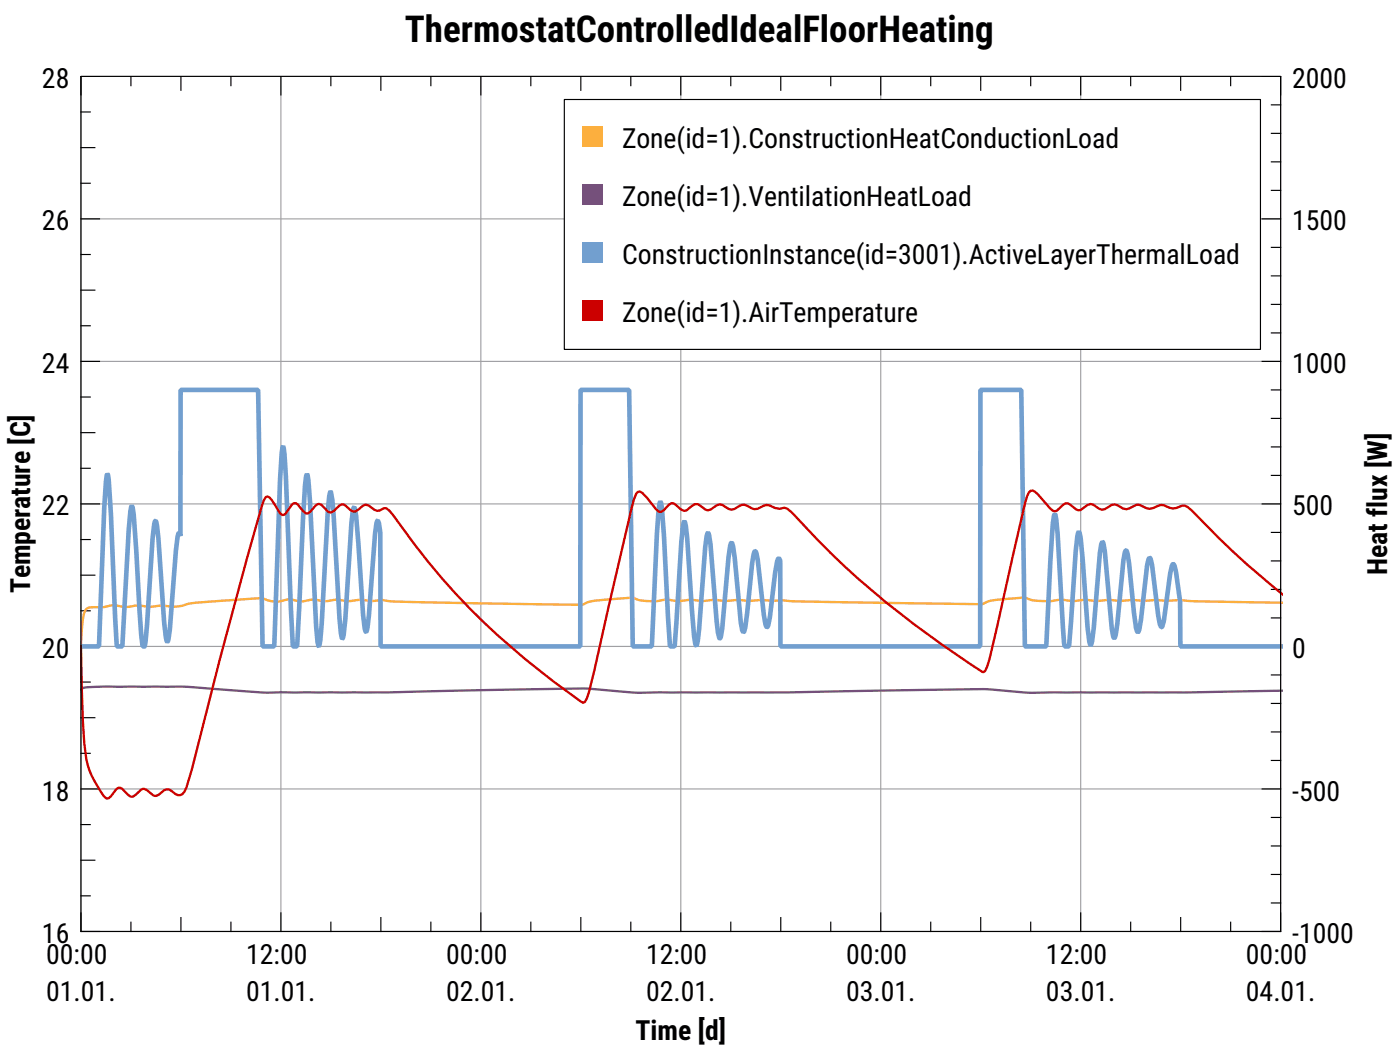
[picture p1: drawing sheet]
<svg xmlns="http://www.w3.org/2000/svg" width="160mm" height="120mm" viewBox="0 0 160 120" stroke-linecap="round" stroke-linejoin="round" font-family="sans-serif">
<path d="M9.3 8.7h137.2v97.8h-137.2zM32.1 8.7v97.8M55 8.7v97.8M77.9 8.7v97.8M100.8 8.7v97.8M123.6 8.7v97.8M9.3 25h137.2M9.3 57.6h137.2M9.3 41.3h137.2M9.3 73.9h137.2M9.3 90.2h137.2" fill="none" stroke="#a0a0a4" stroke-width=".13"/>
<g fill="none" stroke="#000" stroke-width=".13">
<path d="M9.3 12.8h1M9.3 16.9h1.6M11.4 8.7h-2.1v2.2M15 8.7v1.1M20.7 8.7v1.6M26.4 8.7v1.1M32.1 8.7v2.2M37.9 8.7v1.1M43.6 8.7v1.6M49.3 8.7v1.1M55 8.7v2.2M60.7 8.7v1.1"/>
<path d="M66.4 8.7v1.6M72.2 8.7v1.1M77.9 8.7v2.2M83.6 8.7v1.1M89.3 8.7v1.6M95 8.7v1.1M100.8 8.7v2.2M106.5 8.7v1.1M112.2 8.7v1.6M117.9 8.7v1.1M123.6 8.7v2.2M129.4 8.7v1.1"/>
<path d="M135.1 8.7v1.6M140.8 8.7v1.1M144.4 8.7h2.1v2.2M145.4 18.5h1.1M145.4 15.2h1.1M145.4 12h1.1M9.3 37.2h1M9.3 29.1h1M9.3 21h1M9.3 33.2h1.6M9.3 25h2.1M144.4 25h2.1"/>
<path d="M145.4 38.1h1.1M145.4 34.8h1.1M145.4 31.5h1.1M145.4 28.3h1.1M145.4 21.8h1.1M9.3 53.5h1M9.3 45.4h1M9.3 49.5h1.6M9.3 57.6h2.1M9.3 41.3h2.1M144.4 57.6h2.1M144.4 41.3h2.1"/>
<path d="M145.4 54.4h1.1M145.4 51.1h1.1M145.4 47.8h1.1M145.4 44.6h1.1M9.3 78h1M9.3 69.8h1M9.3 61.7h1M9.3 65.8h1.6M9.3 73.9h2.1M144.4 73.9h2.1M145.4 77.2h1.1M145.4 70.7h1.1"/>
<path d="M145.4 67.4h1.1M145.4 64.1h1.1M145.4 60.9h1.1M9.3 94.3h1M9.3 86.1h1M9.3 98.4h1.6M9.3 82.1h1.6M9.3 90.2h2.1M144.4 90.2h2.1M145.4 100h1.1M145.4 96.7h1.1M145.4 93.5h1.1"/>
<path d="M145.4 87h1.1M145.4 83.7h1.1M145.4 80.4h1.1M9.3 104.4v2.1h2.1M9.3 102.4h1M15 105.4v1.1M20.7 104.9v1.6M26.4 105.4v1.1M32.1 104.4v2.1M37.9 105.4v1.1M43.6 104.9v1.6M49.3 105.4v1.1"/>
<path d="M55 104.4v2.1M60.7 105.4v1.1M66.4 104.9v1.6M72.2 105.4v1.1M77.9 104.4v2.1M83.6 105.4v1.1M89.3 104.9v1.6M95 105.4v1.1M100.8 104.4v2.1M106.5 105.4v1.1M112.2 104.9v1.6M117.9 105.4v1.1"/>
<path d="M123.6 104.4v2.1M129.4 105.4v1.1M135.1 104.9v1.6M140.8 105.4v1.1M145.4 103.2h1.1M146.5 104.4v2.1h-2.1"/>
</g>
<path d="M146.8 68.9l-9.5-.1-2.3-.2-4.2 .1-1.4-.1a8.2 8.2 0 0 1-2.6 0h-.2a6.9 6.9 0 0 1-2.5 0h-.5a6 6 0 0 1-2.3 0l-1.1 .1h-1.3a4 4 0 0 1-1.7-.4l-3.7 .4-1.3 .4-20.3-.3-2.4-.2-1.1 .1-1.3-.1-1.4 .1-1.4-.1-1.3 .1-1.5-.1a5.5 5.5 0 0 1-2.3 0h-.3a6.1 6.1 0 0 1-2.7 0l-1.1 .1h-1.2h-.6l-1.1-.4-3.4 .3a4.6 4.6 0 0 0-2.2 .6l-22-.5a3.7 3.7 0 0 0-1.9 0h-.3a6.7 6.7 0 0 0-2.6 0h-.4a6.4 6.4 0 0 0-2.3 0h-.3a3.8 3.8 0 0 0-2.3 .1l-.6-.1a2.84 2.84 0 0 0-2 .1l-1-.1-.9-.3h-.3l-7.4 .5-1.9 .4h-1a4.7 4.7 0 0 0-2.1 .1l-.7-.1a4.7 4.7 0 0 0-2.1 .1h-.5a3.5 3.5 0 0 0-2.2 0h-.8a1.43 1.43 0 0 0-1.1 .2 2.63 2.63 0 0 0-.5 1.8l-.1 2.5" fill="none" stroke="#fcaf3e" stroke-width=".26"/>
<path d="M9.3 78.9l.2-.2 .4-.1 2.4-.1h8.9l9.4 .7h13.7l22.4-.5 6.4 .5h17l22.4-.4 5.4 .4h17.7l11.2-.2" fill="none" stroke="#75507b" stroke-width=".26"/>
<path d="M9.3 73.9h2l.6-15.9 .2-2.9 .2-.9 .1 .7 .3 3.9 .7 15.1h.6l.7-13.3 .2-2.1 .2-.7 .1 .2a194.4 194.4 0 0 1 .8 11.9l.3 4h.2l.3-2.5 .7-9.9 .1-1.6 .2-.4 .2 .6 .1 1.5 .7 9.7 .2 1.6 .1 .5 .2-.3 .1-1.1 .7-9.1 .2-1.5 .2-.5 .1 .4 .1-16.7h8.8l.5 29.3h1.4l.6-19.1 .2-3 .2-.8 .1 1 .2 2.5 .8 19.4h.5v-.3l.7-14.5 .2-3.6 .2-1.3 .2 .7 .2 2.5 .7 14.2 .1 1.8 .2 .5 .1-.7 .2-1.9 .7-12.9 .2-1.6 .1-.6 .2 .9 .2 1.9 .6 11.7 .2 1.7 .2 .6 .1-.4 .2-1.8 .7-11 .2-1.4 .1-.4 .2 1 .8 11.3 .2 1.6 .2 .4 .1-.6 .2-1.4 .7-9.3 .2-1.1 .1-.4 .1 .3 .2 1.1v13h22.9v-29.3h5.6l.4 29.3h2.1l.7-12.9 .1-2.6 .2-1.1 .2 .8 .2 3 .7 12.8h.6v-.1l.7-11.9 .2-1.8 .2-.5 .2 .5 .1 1.4 .8 11.3 .1 .8 .2 .2 .1-.5 .2-1.4 .7-9.4 .1-1.2 .2-.4 .1 .3 .2 1.1 .7 8.7 .1 1.4 .2 .6 .2-.2 .1-.9 .7-8.2 .2-1.3 .2-.3 .2 .3 .1 1.3 .7 7.4 .2 .9 .1 .3 .3-.5 .7-7.4 .2-1 .2-.4 .1 .2 .2 .8 .7 6.3 .2 1.1 .1 .3 .2-.2 .2-1 .8-6.3 .2-.4 .2 .3v9.8h22.8l.1-29.3h4.6l.4 29.3h2.5l.5-9.9 .2-3.9 .2-1.2 .1-.1 .1 .6 .2 1.7 .8 12.8h.5l.8-10.8 .2-1.8 .1-.5 .2 .8 .3 2.3 .5 7.9 .2 1.6 .2 .4 .1-.5 .2-1.5 .7-8.5 .2-1.1 .1-.3 .1 .3 .2 .9 .8 8.8 .1 .9 .2 .2 .1-.4 .2-1.3 .7-7.3 .2-.8 .1-.3 .2 .5 .2 1 .8 7.3 .2 .6 .1-.3 .2-1.1 .7-6.2 .2-.7 .1-.2 .1 .1 .2 .7 .7 5.7 .2 1.1 .1 .3 .2-.1 .2-.7 .7-5.3 .2-.9 .1-.2 .2 .2 .6 4.1v5.1h11.8" fill="none" stroke="#729fcf" stroke-width=".53"/>
<path d="M146.8 68l-1-.8a98.1 98.1 0 0 1-9.5-8.9l-.4-.3-.4-.2h-.2a1.81 1.81 0 0 1-2.2 0h-.4a1.7 1.7 0 0 1-2.3-.1h-.4a1.81 1.81 0 0 1-1.5 .5l-.6-.4a.93 .93 0 0 0-1.1 .2l-.4 .2-.4 .1-.9-.6-.4-.1-.3 .1-.8 .6h-.2h-.2l-.8-.6a.54 .54 0 0 0-.7 0l-.8 .7-.2 .1-.2-.1-1.8-1.9-.5-.4h-.3a2.79 2.79 0 0 0-.7 1.5l-4 17.7-.5 1.4-.2 .1h-.1a104.2 104.2 0 0 1-21.8-18.2l-.5-.4-.4-.1a1.9 1.9 0 0 1-1.7-.3l-.3-.1-.3 .1-.7 .4a1.37 1.37 0 0 1-1.2-.4 1.22 1.22 0 0 0-1.5 .4l-.3 .1-.4-.1-.7-.5h-.3l-.3 .1-.7 .4-.4 .1-1.1-.7a1.88 1.88 0 0 0-1.2 .7l-.4 .1-.3-.1-.9-.8a1.41 1.41 0 0 0-1.1 .8l-.3 .2h-.3l-1.3-1.6-.7-.7-.3 .1-.2 .2-.6 1.7-4.8 21-.5 1.1-.2 .1a81.7 81.7 0 0 1-21.8-21.6l-.7-.7h-.3l-.5 .3h-.3l-.9-.6-.3-.1a1.47 1.47 0 0 0-.9 .6l-.4 .2h-.2l-.9-.7-.4-.1-.3 .1-.6 .6-.4 .2-.3-.1-.7-.7a.46 .46 0 0 0-.7 0l-.6 .7-.3 .2a2.12 2.12 0 0 1-1.2-1 .42 .42 0 0 0-.7 .1l-.6 .9-.4 .2-.3-.3-.5-.8a2.12 2.12 0 0 0-.9-1l-.2 .1-.2 .4-.3 .7-1.6 5.6-3.2 11.8-3.2 12.6-.8 2.5a.67 .67 0 0 1-1 .3l-.5-.4a.62 .62 0 0 0-.8 0l-.6 .5-.5 .1-.9-.7-.5-.1-.7 .6-.5 .3-.4-.2-.7-.7a.45 .45 0 0 0-.7 0l-.6 .8-.3 .3h-.2a9.9 9.9 0 0 1-2.6-6.3l-.1-2.5-.2-8.6" fill="none" stroke="#c00" stroke-width=".26"/>
<path d="M64.6 11.4h79.6v28.6h-79.6z" fill="#fff" stroke="#000" stroke-width=".13"/>
<path d="M66.6 14.4h2.3v2.4h-2.3z" fill-rule="evenodd" fill="#fcaf3e"/>
<path d="M66.6 21h2.3v2.4h-2.3z" fill-rule="evenodd" fill="#75507b"/>
<path d="M66.6 27.6h2.3v2.4h-2.3z" fill-rule="evenodd" fill="#729fcf"/>
<path d="M66.6 34.3h2.3v2.3h-2.3z" fill-rule="evenodd" fill="#c00"/>
<path d="M9.3 8.7h137.2v97.8h-137.2z" fill="none" stroke="#000" stroke-width=".13"/>
<text font-size="4.2" x="46.3" y="4.8">ThermostatControlledIdealFloorHeating</text>
<g font-size="3.2">
<text x="4.8" y="10.1">28</text>
<text x="147.8" y="10.1">2000</text>
<text x="71.2" y="16.9">Zone(</text>
<text x="78.4" y="16.9">id=1).Construction</text>
<text x="101.7" y="16.9">HeatConductionLoad</text>
<text x="71.2" y="23.5">Zone(</text>
<text x="78.4" y="23.5">id=1).VentilationH</text>
<text x="101.1" y="23.5">eatLoad</text>
<text x="4.8" y="26.4">26</text>
<text x="147.8" y="26.4">1500</text>
<text x="71.2" y="30.2">Const</text>
<text x="78.5" y="30.2">ructionInstance(id</text>
<text x="101.2" y="30.2">=3001).ActiveLaye</text>
<text x="124.5" y="30.2">rThermalLoad</text>
<text x="71.2" y="36.8">Zone(</text>
<text x="78.4" y="36.8">id=1).AirTemperat</text>
<text x="101.1" y="36.8">ure</text>
<text x="4.8" y="42.6">24</text>
<text x="147.8" y="42.6">1000</text>
<text x="4.8" y="58.9">22</text>
<text x="147.8" y="58.9">500</text>
<text x="158.7" y="65.8" transform="rotate(-90 158.7 65.8)">Heat flux [W]</text>
<text x="3.4" y="67.9" transform="rotate(-90 3.4 67.9)">Temperature [C]</text>
<text x="4.8" y="75.2">20</text>
<text x="147.8" y="75.2">0</text>
<text x="4.8" y="91.5">18</text>
<text x="147.8" y="91.5">-500</text>
<text x="4.8" y="107.8">16</text>
<text x="147.8" y="107.8">-1000</text>
<text x="5.3" y="110.2">00:00</text>
<text x="28.2" y="110.2">12:00</text>
<text x="51" y="110.2">00:00</text>
<text x="73.9" y="110.2">12:00</text>
<text x="96.8" y="110.2">00:00</text>
<text x="119.7" y="110.2">12:00</text>
<text x="142.5" y="110.2">00:00</text>
<text x="5.3" y="114.4">01.01.</text>
<text x="28.2" y="114.4">01.01.</text>
<text x="51" y="114.4">02.01.</text>
<text x="72.7" y="118.9">Time [d]</text>
<text x="73.9" y="114.4">02.01.</text>
<text x="96.8" y="114.4">03.01.</text>
<text x="119.7" y="114.4">03.01.</text>
<text x="142.5" y="114.4">04.01.</text>
</g>
</svg>
